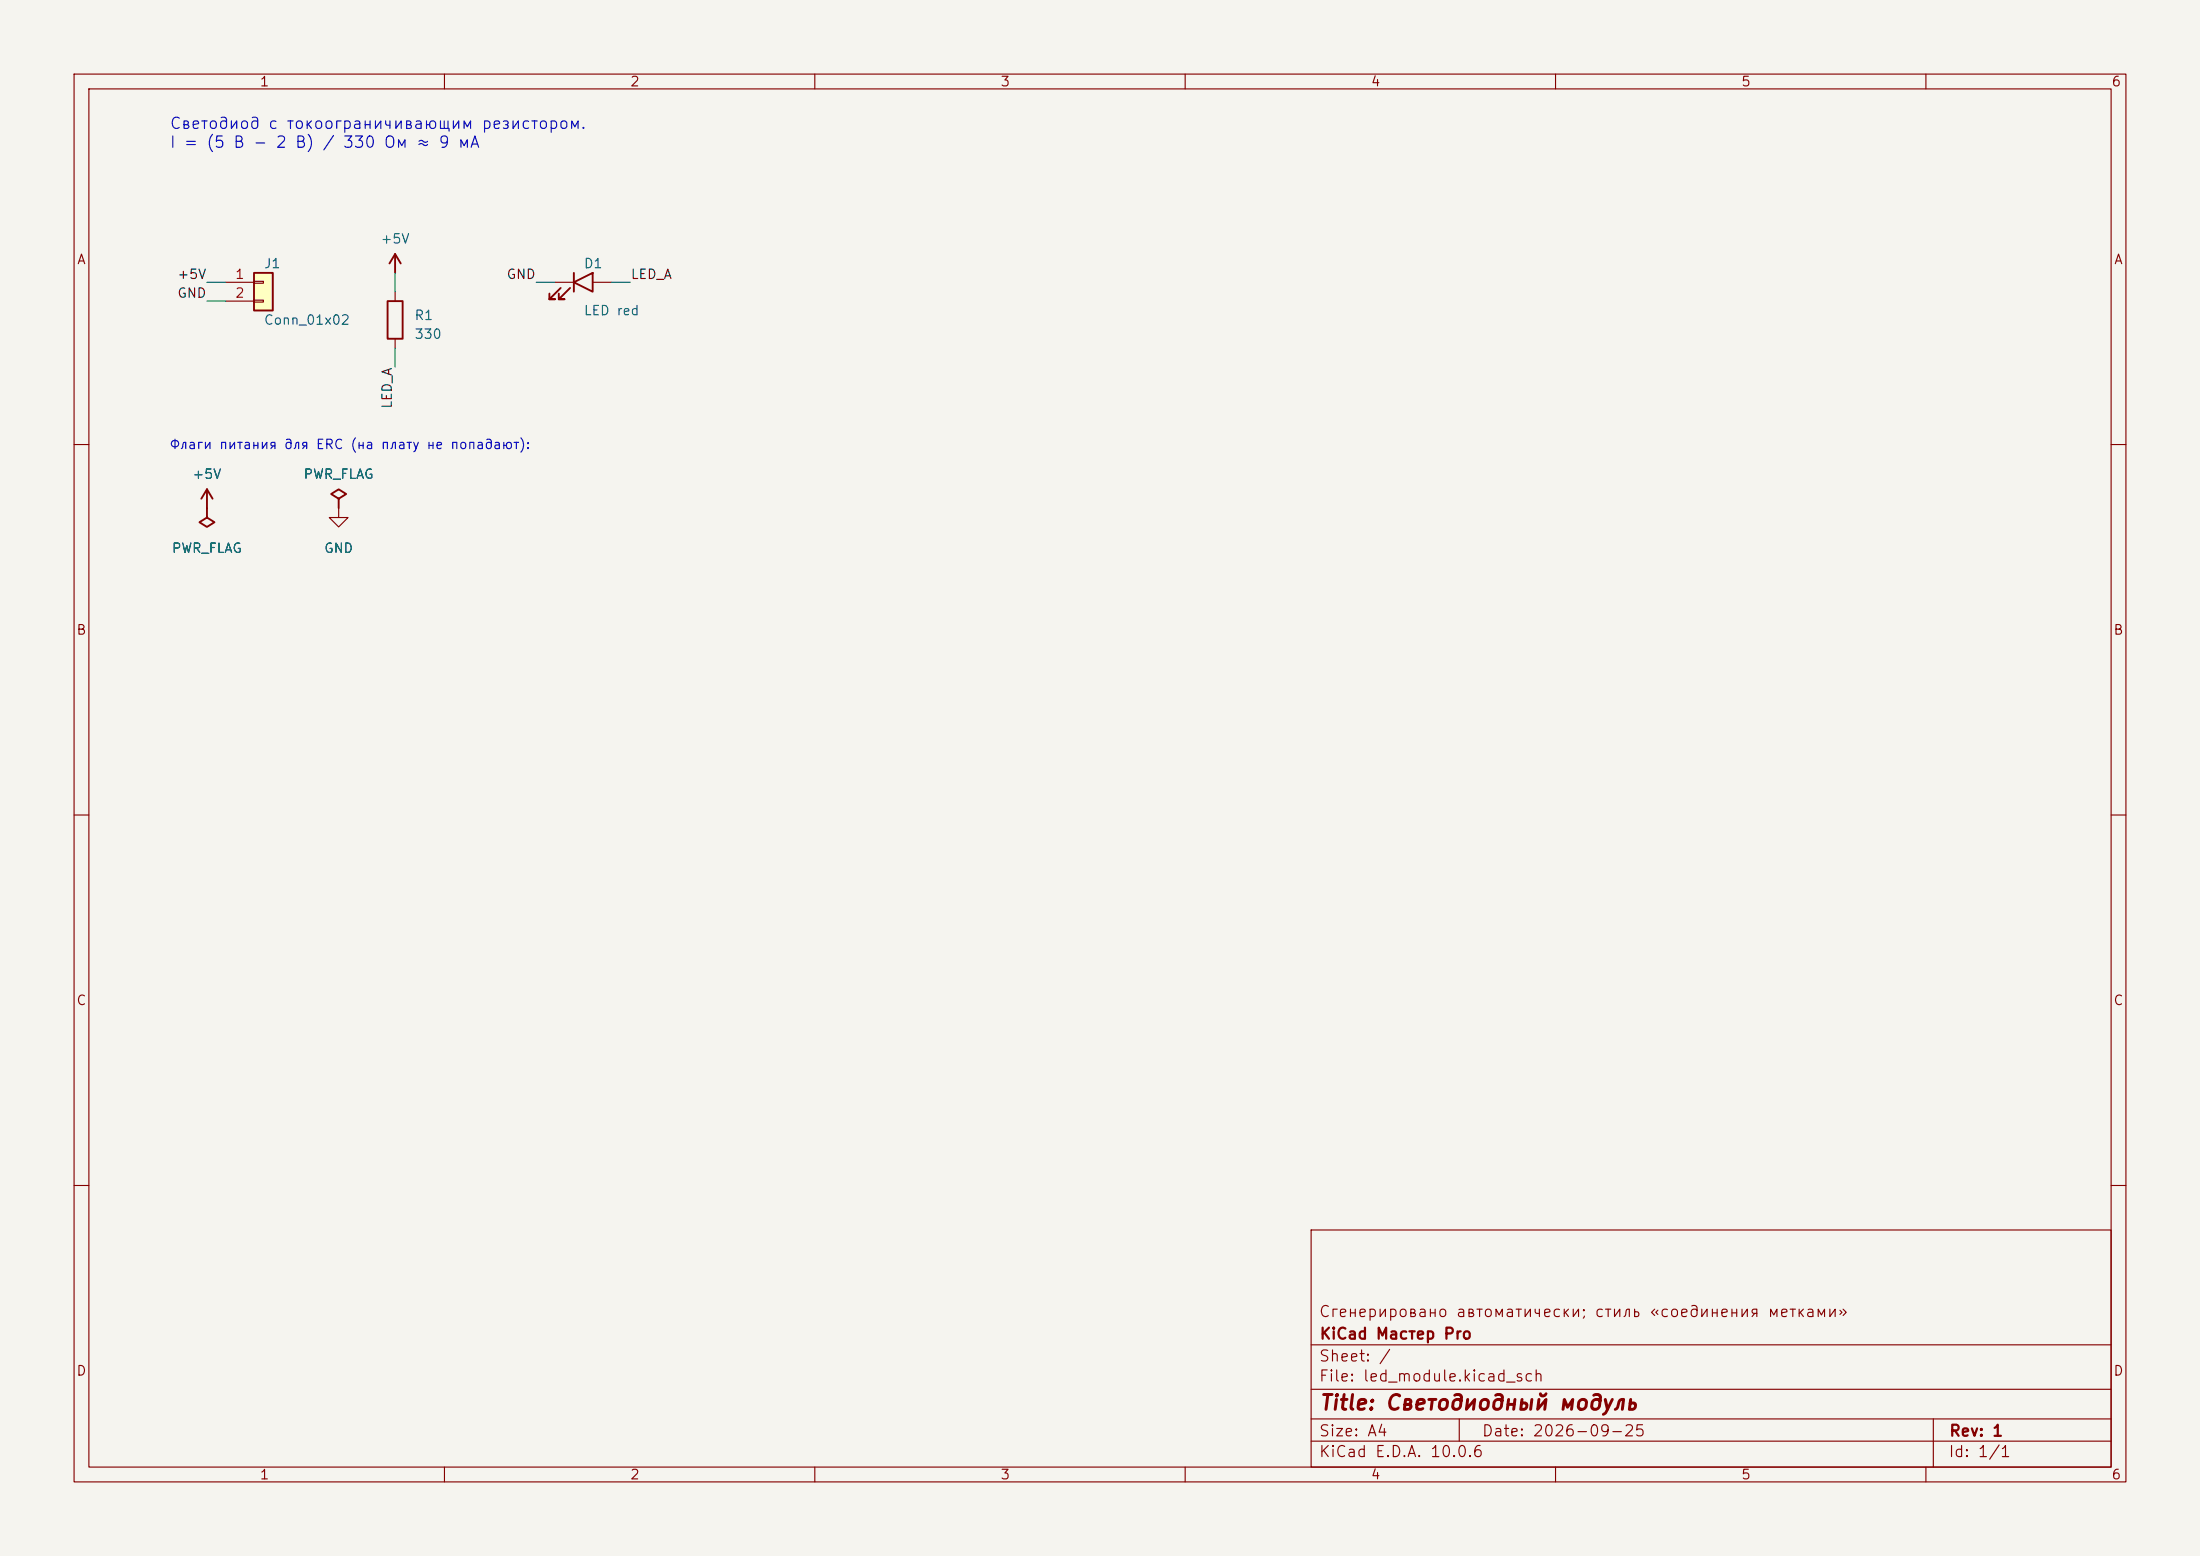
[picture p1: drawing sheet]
(kicad_sch (version 20231120) (generator "eeschema") (generator_version "8.0")
 (paper "A4")
 (title_block (title "Светодиодный модуль") (date "2026-09-25") (rev "1") (company "KiCad Мастер Pro") (comment 1 "Сгенерировано автоматически; стиль «соединения метками»"))
 (lib_symbols (symbol "KiCadMaster:Conn_01x02" (pin_numbers) (pin_names (offset 0) hide) (exclude_from_sim no) (in_bom yes) (on_board yes) (property "Reference" "J" (at 0 5.08 0) (effects (font (size 1.27 1.27)))) (property "Value" "Conn_01x02" (at 0 -2.54 0) (effects (font (size 1.27 1.27)))) (property "Footprint" "" (at 0 0 0) (effects (font (size 1.27 1.27)) hide)) (property "Datasheet" "~" (at 0 0 0) (effects (font (size 1.27 1.27)) hide)) (property "Description" "Разъём" (at 0 0 0) (effects (font (size 1.27 1.27)) hide)) (symbol "Conn_01x02_0_1" (rectangle (start -1.27 3.81) (end 1.27 -1.27) (stroke (width 0.254) (type default)) (fill (type background))) (rectangle (start -1.27 2.667) (end 0 2.413) (stroke (width 0.1524) (type default)) (fill (type none))) (rectangle (start -1.27 0.127) (end 0 -0.127) (stroke (width 0.1524) (type default)) (fill (type none)))) (symbol "Conn_01x02_1_1" (pin passive line (at -5.08 2.54 0) (length 3.81) (name "Pin_1" (effects (font (size 1.27 1.27)))) (number "1" (effects (font (size 1.27 1.27))))) (pin passive line (at -5.08 0 0) (length 3.81) (name "Pin_2" (effects (font (size 1.27 1.27)))) (number "2" (effects (font (size 1.27 1.27))))))) (symbol "KiCadMaster:R" (pin_numbers hide) (pin_names (offset 0) hide) (exclude_from_sim no) (in_bom yes) (on_board yes) (property "Reference" "R" (at 2.54 0.635 0) (effects (font (size 1.27 1.27)))) (property "Value" "R" (at 2.54 -1.905 0) (effects (font (size 1.27 1.27)))) (property "Footprint" "" (at 0 0 0) (effects (font (size 1.27 1.27)) hide)) (property "Datasheet" "~" (at 0 0 0) (effects (font (size 1.27 1.27)) hide)) (property "Description" "Резистор" (at 0 0 0) (effects (font (size 1.27 1.27)) hide)) (symbol "R_0_1" (rectangle (start -1.016 -2.54) (end 1.016 2.54) (stroke (width 0.254) (type default)) (fill (type none)))) (symbol "R_1_1" (pin passive line (at 0 3.81 270) (length 1.27) (name "~" (effects (font (size 1.27 1.27)))) (number "1" (effects (font (size 1.27 1.27))))) (pin passive line (at 0 -3.81 90) (length 1.27) (name "~" (effects (font (size 1.27 1.27)))) (number "2" (effects (font (size 1.27 1.27))))))) (symbol "KiCadMaster:LED" (pin_numbers hide) (pin_names (offset 0) hide) (exclude_from_sim no) (in_bom yes) (on_board yes) (property "Reference" "D" (at 0 2.54 0) (effects (font (size 1.27 1.27)))) (property "Value" "LED" (at 0 -3.81 0) (effects (font (size 1.27 1.27)))) (property "Footprint" "" (at 0 0 0) (effects (font (size 1.27 1.27)) hide)) (property "Datasheet" "~" (at 0 0 0) (effects (font (size 1.27 1.27)) hide)) (property "Description" "Светодиод" (at 0 0 0) (effects (font (size 1.27 1.27)) hide)) (symbol "LED_0_1" (polyline (pts (xy 1.27 1.27) (xy 1.27 -1.27) (xy -1.27 0) (xy 1.27 1.27)) (stroke (width 0.254) (type default)) (fill (type none))) (polyline (pts (xy -1.27 1.27) (xy -1.27 -1.27)) (stroke (width 0.254) (type default)) (fill (type none))) (polyline (pts (xy -3.048 -0.762) (xy -4.572 -2.286) (xy -3.81 -2.286) (xy -4.572 -2.286) (xy -4.572 -1.524)) (stroke (width 0.254) (type default)) (fill (type none))) (polyline (pts (xy -1.778 -0.762) (xy -3.302 -2.286) (xy -2.54 -2.286) (xy -3.302 -2.286) (xy -3.302 -1.524)) (stroke (width 0.254) (type default)) (fill (type none)))) (symbol "LED_1_1" (pin passive line (at -3.81 0 0) (length 2.54) (name "K" (effects (font (size 1.27 1.27)))) (number "1" (effects (font (size 1.27 1.27))))) (pin passive line (at 3.81 0 180) (length 2.54) (name "A" (effects (font (size 1.27 1.27)))) (number "2" (effects (font (size 1.27 1.27))))))) (symbol "KiCadMaster:+5V" (power) (pin_numbers hide) (pin_names (offset 0) hide) (exclude_from_sim no) (in_bom yes) (on_board yes) (property "Reference" "#PWR" (at 0 -3.81 0) (effects (font (size 1.27 1.27)) hide)) (property "Value" "+5V" (at 0 3.556 0) (effects (font (size 1.27 1.27)))) (property "Footprint" "" (at 0 0 0) (effects (font (size 1.27 1.27)) hide)) (property "Datasheet" "~" (at 0 0 0) (effects (font (size 1.27 1.27)) hide)) (property "Description" "Символ питания: +5V" (at 0 0 0) (effects (font (size 1.27 1.27)) hide)) (symbol "+5V_0_1" (polyline (pts (xy -0.762 1.27) (xy 0 2.54)) (stroke (width 0.254) (type default)) (fill (type none))) (polyline (pts (xy 0 0) (xy 0 2.54)) (stroke (width 0.254) (type default)) (fill (type none))) (polyline (pts (xy 0 2.54) (xy 0.762 1.27)) (stroke (width 0.254) (type default)) (fill (type none)))) (symbol "+5V_1_1" (pin power_in line (at 0 0 90) (length 0) hide (name "+5V" (effects (font (size 1.27 1.27)))) (number "1" (effects (font (size 1.27 1.27))))))) (symbol "KiCadMaster:PWR_FLAG" (power) (pin_numbers hide) (pin_names (offset 0) hide) (exclude_from_sim no) (in_bom yes) (on_board yes) (property "Reference" "#FLG" (at 0 1.905 0) (effects (font (size 1.27 1.27)) hide)) (property "Value" "PWR_FLAG" (at 0 3.81 0) (effects (font (size 1.27 1.27)))) (property "Footprint" "" (at 0 0 0) (effects (font (size 1.27 1.27)) hide)) (property "Datasheet" "~" (at 0 0 0) (effects (font (size 1.27 1.27)) hide)) (property "Description" "Флаг: цепь запитана извне (для ERC)" (at 0 0 0) (effects (font (size 1.27 1.27)) hide)) (symbol "PWR_FLAG_0_1" (polyline (pts (xy 0 0) (xy 0 1.27) (xy -1.016 1.905) (xy 0 2.54) (xy 1.016 1.905) (xy 0 1.27)) (stroke (width 0.254) (type default)) (fill (type none)))) (symbol "PWR_FLAG_1_1" (pin power_out line (at 0 0 90) (length 0) hide (name "pwr" (effects (font (size 1.27 1.27)))) (number "1" (effects (font (size 1.27 1.27))))))) (symbol "KiCadMaster:GND" (power) (pin_numbers hide) (pin_names (offset 0) hide) (exclude_from_sim no) (in_bom yes) (on_board yes) (property "Reference" "#PWR" (at 0 -6.35 0) (effects (font (size 1.27 1.27)) hide)) (property "Value" "GND" (at 0 -3.81 0) (effects (font (size 1.27 1.27)))) (property "Footprint" "" (at 0 0 0) (effects (font (size 1.27 1.27)) hide)) (property "Datasheet" "~" (at 0 0 0) (effects (font (size 1.27 1.27)) hide)) (property "Description" "Символ питания: GND" (at 0 0 0) (effects (font (size 1.27 1.27)) hide)) (symbol "GND_0_1" (polyline (pts (xy 0 0) (xy 0 -1.27) (xy 1.27 -1.27) (xy 0 -2.54) (xy -1.27 -1.27) (xy 0 -1.27)) (stroke (width 0) (type default)) (fill (type none)))) (symbol "GND_1_1" (pin power_in line (at 0 0 270) (length 0) hide (name "GND" (effects (font (size 1.27 1.27)))) (number "1" (effects (font (size 1.27 1.27))))))))
 (symbol (lib_id "KiCadMaster:Conn_01x02") (at 35.56 40.64 0) (unit 1) (exclude_from_sim no) (in_bom yes) (on_board yes) (dnp no) (property "Reference" "J1" (at 35.56 35.56 0) (effects (font (size 1.27 1.27)) (justify left))) (property "Value" "Conn_01x02" (at 35.56 43.18 0) (effects (font (size 1.27 1.27)) (justify left))) (property "Footprint" "Connector_PinHeader_2.54mm:PinHeader_1x02_P2.54mm_Vertical" (at 35.56 40.64 0) (effects (font (size 1.27 1.27)) hide)) (property "Datasheet" "~" (at 35.56 40.64 0) (effects (font (size 1.27 1.27)) hide)) (property "Description" "Питание 5 В: 1 = +5V, 2 = GND" (at 35.56 40.64 0) (effects (font (size 1.27 1.27)) hide)) (pin "1") (pin "2"))
 (wire (pts (xy 30.48 38.1) (xy 27.94 38.1)) (stroke (width 0) (type default)))
 (label "+5V" (at 27.94 38.1 180) (fields_autoplaced yes) (effects (font (size 1.27 1.27)) (justify right bottom)))
 (wire (pts (xy 30.48 40.64) (xy 27.94 40.64)) (stroke (width 0) (type default)))
 (label "GND" (at 27.94 40.64 180) (fields_autoplaced yes) (effects (font (size 1.27 1.27)) (justify right bottom)))
 (symbol (lib_id "KiCadMaster:R") (at 53.34 43.18 0) (unit 1) (exclude_from_sim no) (in_bom yes) (on_board yes) (dnp no) (property "Reference" "R1" (at 55.88 42.545 0) (effects (font (size 1.27 1.27)) (justify left))) (property "Value" "330" (at 55.88 45.085 0) (effects (font (size 1.27 1.27)) (justify left))) (property "Footprint" "Resistor_SMD:R_0805_2012Metric" (at 53.34 43.18 0) (effects (font (size 1.27 1.27)) hide)) (property "Datasheet" "~" (at 53.34 43.18 0) (effects (font (size 1.27 1.27)) hide)) (property "Description" "Ограничение тока светодиода" (at 53.34 43.18 0) (effects (font (size 1.27 1.27)) hide)) (pin "1") (pin "2"))
 (wire (pts (xy 53.34 39.37) (xy 53.34 36.83)) (stroke (width 0) (type default)))
 (symbol (lib_id "KiCadMaster:+5V") (at 53.34 36.83 0) (unit 1) (exclude_from_sim no) (in_bom yes) (on_board yes) (dnp no) (property "Reference" "#PWR01" (at 53.34 36.83 0) (effects (font (size 1.27 1.27)) hide)) (property "Value" "+5V" (at 53.34 32.23 0) (effects (font (size 1.27 1.27)))) (property "Footprint" "" (at 53.34 36.83 0) (effects (font (size 1.27 1.27)) hide)) (property "Datasheet" "" (at 53.34 36.83 0) (effects (font (size 1.27 1.27)) hide)) (property "Description" "" (at 53.34 36.83 0) (effects (font (size 1.27 1.27)) hide)) (pin "1"))
 (wire (pts (xy 53.34 46.99) (xy 53.34 49.53)) (stroke (width 0) (type default)))
 (label "LED_A" (at 53.34 49.53 270) (fields_autoplaced yes) (effects (font (size 1.27 1.27)) (justify right bottom)))
 (symbol (lib_id "KiCadMaster:LED") (at 78.74 38.1 0) (unit 1) (exclude_from_sim no) (in_bom yes) (on_board yes) (dnp no) (property "Reference" "D1" (at 78.74 35.56 0) (effects (font (size 1.27 1.27)) (justify left))) (property "Value" "LED red" (at 78.74 41.91 0) (effects (font (size 1.27 1.27)) (justify left))) (property "Footprint" "LED_THT:LED_D5.0mm" (at 78.74 38.1 0) (effects (font (size 1.27 1.27)) hide)) (property "Datasheet" "~" (at 78.74 38.1 0) (effects (font (size 1.27 1.27)) hide)) (property "Description" "Светодиод 5 мм" (at 78.74 38.1 0) (effects (font (size 1.27 1.27)) hide)) (pin "1") (pin "2"))
 (wire (pts (xy 74.93 38.1) (xy 72.39 38.1)) (stroke (width 0) (type default)))
 (label "GND" (at 72.39 38.1 180) (fields_autoplaced yes) (effects (font (size 1.27 1.27)) (justify right bottom)))
 (wire (pts (xy 82.55 38.1) (xy 85.09 38.1)) (stroke (width 0) (type default)))
 (label "LED_A" (at 85.09 38.1 0) (fields_autoplaced yes) (effects (font (size 1.27 1.27)) (justify left bottom)))
 (text "Флаги питания для ERC (на плату не попадают):" (exclude_from_sim no) (at 22.86 60.96 0) (effects (font (size 1.27 1.27)) (justify left bottom)))
 (symbol (lib_id "KiCadMaster:+5V") (at 27.94 68.58 0) (unit 1) (exclude_from_sim no) (in_bom yes) (on_board yes) (dnp no) (property "Reference" "#PWR02" (at 27.94 68.58 0) (effects (font (size 1.27 1.27)) hide)) (property "Value" "+5V" (at 27.94 63.98 0) (effects (font (size 1.27 1.27)))) (property "Footprint" "" (at 27.94 68.58 0) (effects (font (size 1.27 1.27)) hide)) (property "Datasheet" "" (at 27.94 68.58 0) (effects (font (size 1.27 1.27)) hide)) (property "Description" "" (at 27.94 68.58 0) (effects (font (size 1.27 1.27)) hide)) (pin "1"))
 (symbol (lib_id "KiCadMaster:PWR_FLAG") (at 27.94 68.58 180) (unit 1) (exclude_from_sim no) (in_bom yes) (on_board yes) (dnp no) (property "Reference" "#FLG03" (at 27.94 68.58 0) (effects (font (size 1.27 1.27)) hide)) (property "Value" "PWR_FLAG" (at 27.94 73.98 0) (effects (font (size 1.27 1.27)))) (property "Footprint" "" (at 27.94 68.58 0) (effects (font (size 1.27 1.27)) hide)) (property "Datasheet" "" (at 27.94 68.58 0) (effects (font (size 1.27 1.27)) hide)) (property "Description" "" (at 27.94 68.58 0) (effects (font (size 1.27 1.27)) hide)) (pin "1"))
 (symbol (lib_id "KiCadMaster:GND") (at 45.72 68.58 0) (unit 1) (exclude_from_sim no) (in_bom yes) (on_board yes) (dnp no) (property "Reference" "#PWR04" (at 45.72 68.58 0) (effects (font (size 1.27 1.27)) hide)) (property "Value" "GND" (at 45.72 73.98 0) (effects (font (size 1.27 1.27)))) (property "Footprint" "" (at 45.72 68.58 0) (effects (font (size 1.27 1.27)) hide)) (property "Datasheet" "" (at 45.72 68.58 0) (effects (font (size 1.27 1.27)) hide)) (property "Description" "" (at 45.72 68.58 0) (effects (font (size 1.27 1.27)) hide)) (pin "1"))
 (symbol (lib_id "KiCadMaster:PWR_FLAG") (at 45.72 68.58 0) (unit 1) (exclude_from_sim no) (in_bom yes) (on_board yes) (dnp no) (property "Reference" "#FLG05" (at 45.72 68.58 0) (effects (font (size 1.27 1.27)) hide)) (property "Value" "PWR_FLAG" (at 45.72 63.98 0) (effects (font (size 1.27 1.27)))) (property "Footprint" "" (at 45.72 68.58 0) (effects (font (size 1.27 1.27)) hide)) (property "Datasheet" "" (at 45.72 68.58 0) (effects (font (size 1.27 1.27)) hide)) (property "Description" "" (at 45.72 68.58 0) (effects (font (size 1.27 1.27)) hide)) (pin "1"))
 (text "Светодиод с токоограничивающим резистором." (exclude_from_sim no) (at 22.86 17.78 0) (effects (font (size 1.524 1.524)) (justify left bottom)))
 (text "I = (5 В − 2 В) / 330 Ом ≈ 9 мА" (exclude_from_sim no) (at 22.86 20.32 0) (effects (font (size 1.524 1.524)) (justify left bottom)))
 (sheet_instances (path "" (page "1"))))
